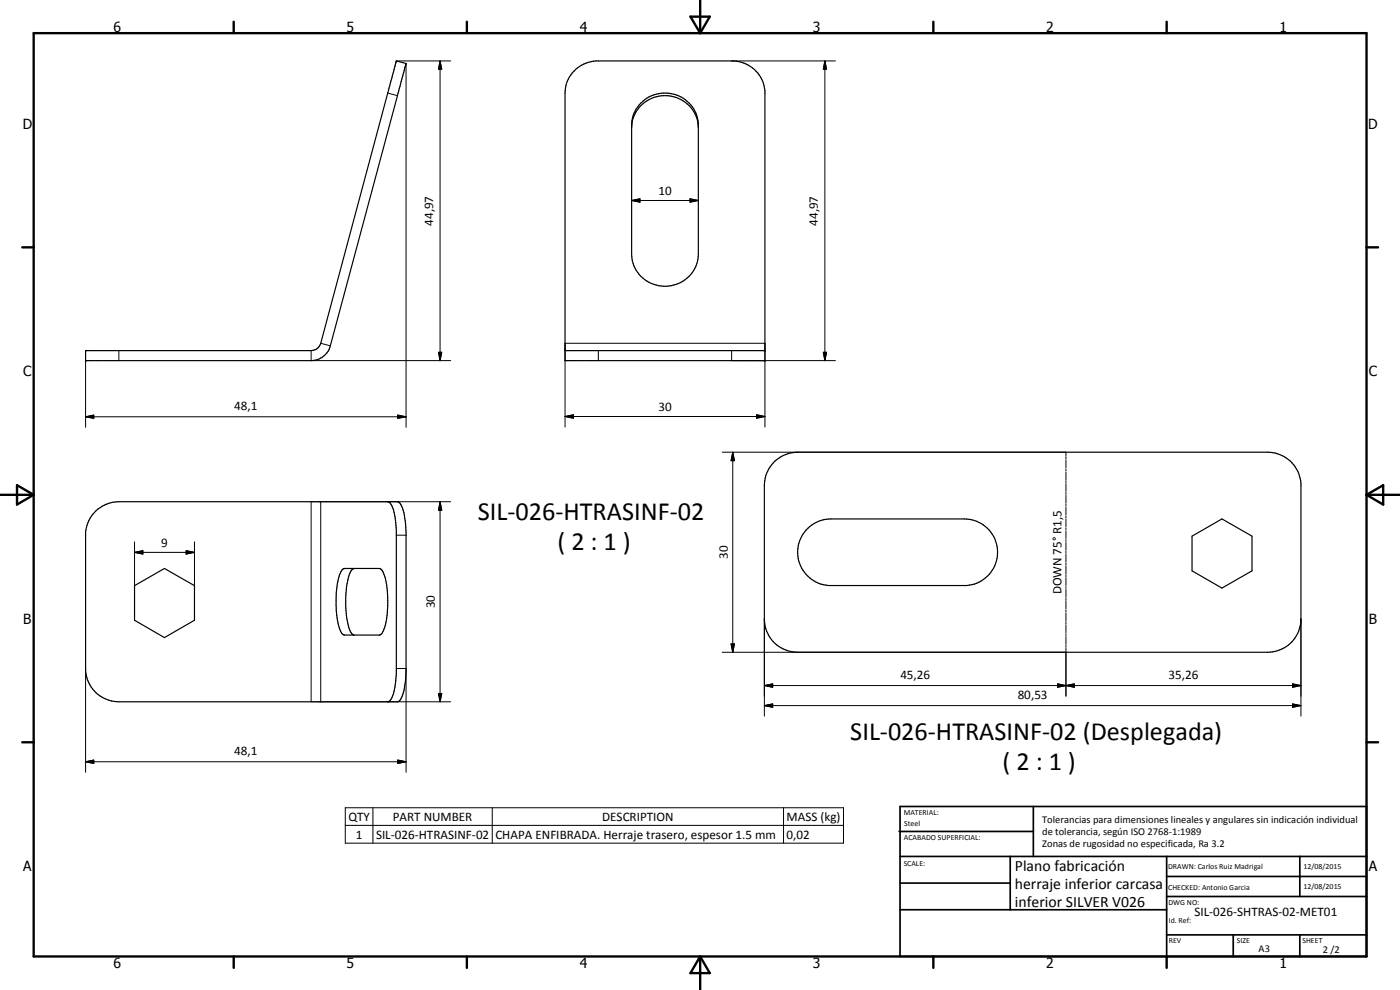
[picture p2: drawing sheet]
<svg xmlns="http://www.w3.org/2000/svg" width="420mm" height="297mm" viewBox="0 0 420 297" stroke-linecap="round" stroke-linejoin="round" font-family="sans-serif">
<g fill="none" stroke="#000" stroke-width=".35">
<path d="M121.9 19v.1M172.8 20.8a10.2 10.2 0 0 1 6-2.5h41.5a9.8 9.8 0 0 1 9.3 8.9v81h-60v-80.3a9.5 9.5 0 0 1 3.2-7.1zM189.6 38.4a10 10 0 0 1 10-9.7 10 10 0 0 1 10 9.7M192.4 30.9a10.1 10.1 0 0 1 10.8-2.3 10.1 10.1 0 0 1 6.4 9v38.6a10 10 0 0 1-10 9.7 10 10 0 0 1-10-9.7v-38.6a9.3 9.3 0 0 1 2.8-6.7zM25.7 105.2h67.7a3 3 0 0 0 2.9-2.2l22.6-84.7 3 .8-22.8 84.7a6 6 0 0 1-5.7 4.4h-67.7zM169.6 105.2h60M232.6 138.3a10.5 10.5 0 0 1 6.8-2.6h141a10.1 10.1 0 0 1 10 9.2v41.5a10 10 0 0 1-10 9.3h-141a10 10 0 0 1-10-10v-40a10 10 0 0 1 3.2-7.4zM28.9 153.2a10.5 10.5 0 0 1 6.8-2.7l83.8 .1a4.9 4.9 0 0 1 1.8 3.7l.6 5.5v41.5l-.4 4.2a8.2 8.2 0 0 1-1.7 4.8l-.5 .3h-83.6a10 10 0 0 1-10-9.3v-41.5a10.2 10.2 0 0 1 3.2-6.6zM116.4 150.5a3.3 3.3 0 0 1 1.7 2.7l.8 5.8v43.8a13.4 13.4 0 0 1-1.8 7.3l-.7 .5M242.5 158.5a9.8 9.8 0 0 1 6.9-2.8h40a10 10 0 0 1 10 9.6 10 10 0 0 1-9.3 10.4h-41.5a10 10 0 0 1-8.6-6.6 10 10 0 0 1 2.5-10.6zM40.4 175.7l8.9-5.1 9.1 5.1v10.4l-9.1 5.2-8.9-5.2zM102.8 170.8l.7-.2h10.3a3.2 3.2 0 0 1 1.8 2.8l.4 1.7a35.6 35.6 0 0 1-.3 12.1 5.5 5.5 0 0 1-1.7 3.3h-10.8a6.5 6.5 0 0 1-2-4.5l-.3-2.8v-3.8a15.6 15.6 0 0 1 1.9-8.6z"/>
<path d="M106.3 170.6a3.1 3.1 0 0 0-1.7 2.8 31.9 31.9 0 0 0-.2 13.8l.2 .5a4.1 4.1 0 0 0 1.5 2.8M357.7 160.9l9-5.2 9 5.2v10.4l-9 5.1-9-5.1z"/>
</g>
<g fill="#000">
<circle cx="118.9" cy="18.3" r=".18"/>
<circle cx="25.7" cy="108.2" r=".18"/>
<circle cx="25.7" cy="105.2" r=".18"/>
<circle cx="229.6" cy="105.2" r=".18"/>
<circle cx="229.6" cy="108.2" r=".18"/>
</g>
<g fill="none" stroke="#000" stroke-width=".3">
<path d="M118.9 18.3h16.3M121.9 19v109.2M132.1 18.3l.5 2.4h-1zM132.1 18.3v89.9M219.6 18.3h31.1M247.6 18.3l.5 2.4h-1zM247.6 18.3v89.9M116.4 27.9l2.9 .8M207.1 59.6l2.5 .6-2.5 .5zM189.6 60.2l2.5-.6v1.1zM189.6 60.2h20M25.7 108.2v20"/>
<path d="M35.7 105.2v3M93.4 105.2v3h41.8M96.3 103l2.8 .8M131.6 105.7h1l-.5 2.5zM179.6 105.2v3M219.6 105.2v3h31.1M247.1 105.7h1l-.5 2.5zM25.7 125.1l2.4-.6v1zM25.7 125.1h96.2M119.4 124.5l2.5 .6-2.5 .4zM169.6 125l2.5-.5v1zM169.6 128.1v-25.1h60v25.1"/>
<path d="M169.6 125h60M216.7 135.7h103.2v1.2M219.9 135.7l.5 2.5h-1zM219.9 135.7v60M227.1 124.5l2.5 .5-2.5 .5zM319.9 137.2v.6M319.9 138v2.4M93.4 150.5v60.1M132.1 150.5l.5 2.6h-1zM132.1 150.5v60.1M135.2 150.5h-38.9v60.1h38.9M319.9 140.7v.6"/>
<path d="M319.9 141.6v2.3M319.9 144.2v.6M319.9 145.1v2.3M319.9 147.7v.6M319.9 148.6v2.4M319.9 151.3v.6M319.9 152.2v2.3M319.9 154.8v.6M319.9 155.7v2.3M319.9 158.4v.5M319.9 159.3v2.3M40.4 165.7l2.5-.5v1z"/>
<path d="M40.4 165.7h18M40.4 162.6v13.1M55.9 165.2l2.5 .5-2.5 .5zM58.4 162.6v13.1M118.9 160.6h3M319.9 161.9v.6M319.9 162.8v2.3M319.9 165.4v.6M319.9 166.3v2.4M319.9 169v.5M319.9 169.8v2.4M319.9 172.5v.6"/>
<path d="M319.9 173.4v2.3M319.9 176v.6M319.9 176.9v2.3M319.9 179.5v.6M216.7 195.7h103.2M219.4 193.2h1l-.5 2.5zM229.4 185.7v29.2M319.9 180.4v2.4M319.9 183v.6M319.9 183.9v2.4M319.9 186.6v.6M319.9 187.5v2.3"/>
<path d="M319.9 190.1v.6M319.9 191v2.3M319.9 193.6v.6M319.9 194.5v14.4M390.4 185.7v29.2M25.7 200.6v31.1M118.9 200.6h3v31.1M131.6 208.1h1l-.5 2.5zM229.4 205.7l2.5-.5v1zM229.4 211.7l2.5-.5v1zM229.4 205.7h161M229.4 211.7h161"/>
<path d="M317.4 205.2l2.5 .5-2.5 .5zM317.4 205.2l5 1v-1l-5 1zM319.9 205.7l2.5-.5v1zM387.9 211.2l2.5 .5-2.5 .5zM387.9 205.2l2.5 .5-2.5 .5zM25.7 228.6l2.4-.6v1.1zM25.7 228.6h96.2M119.4 228l2.5 .6-2.5 .5zM103.6 242.4h149.5v10.6h-149.5zM103.6 247.6h149.5M111.9 242.4v10.6M147.7 242.4v10.6"/>
<path d="M235.2 242.4v10.6"/>
</g>
<g fill="none" stroke="#000" stroke-width=".71">
<path d="M10.1 9.9h400v277.1h-400zM70.1 6.5v3.4M140.1 6.5v3.4M207.2 5h5.8l-2.9 4.9zM210.1 0v9.9M280.1 6.5v3.4M350.1 6.5v3.4M6.7 74.2h3.4M410.1 74.2h3.5M.1 148.5h10M5.1 145.6l5 2.9-5 2.9zM410.1 148.5h10"/>
<path d="M410.1 148.5l5-2.9v5.8zM6.7 222.7h3.4M410.1 222.7h3.5M70.1 287v3.4M140.1 287v3.4M210.1 287v10M210.1 287l2.9 5h-5.8zM280.1 287v3.4M350.1 287v3.4"/>
</g>
<g fill="none" stroke="#000" stroke-width=".51">
<path d="M269.8 249.5h40.3M270.1 242h140v45h-140zM270.1 257h140M303.2 257v16M310.1 242v15M350.1 257v30M390.1 257v12M270.1 265h33.1M270.1 273h80M350.1 269h60M350.1 263h60M350.1 280.5h60"/>
<path d="M370.1 280.5v6.5M390.1 280.5v6.5"/>
</g>
<g fill="#000">
<path d="M132.1 18.3l.5 2.4h-1zM247.6 18.3l.5 2.4h-1zM189.6 60.2l2.5-.6v1.1zM207.1 59.6l2.5 .6-2.5 .5zM131.6 105.7h1l-.5 2.5zM247.1 105.7h1l-.5 2.5zM25.7 125.1l2.4-.6v1zM119.4 124.5l2.5 .6-2.5 .4zM169.6 125l2.5-.5v1zM219.9 135.7l.5 2.5h-1zM227.1 124.5l2.5 .5-2.5 .5zM132.1 150.5l.5 2.6h-1z"/>
<path d="M40.4 165.7l2.5-.5v1zM55.9 165.2l2.5 .5-2.5 .5zM219.4 193.2h1l-.5 2.5zM131.6 208.1h1l-.5 2.5zM229.4 205.7l2.5-.5v1zM229.4 211.7l2.5-.5v1zM317.4 205.2l2.5 .5-2.5 .5zM319.9 205.7l2.5-.5v1zM387.9 211.2l2.5 .5-2.5 .5zM387.9 205.2l2.5 .5-2.5 .5zM25.7 228.6l2.4-.6v1.1zM119.4 228l2.5 .6-2.5 .5z"/>
</g>
<g font-size="7.9">
<text x="143.4" y="156">SIL-026-HTRASINF-02</text>
<text x="167.3" y="165">( 2 : 1 )</text>
<text x="255.2" y="222">SIL-026-HTRASINF-02 (Desplegada)</text>
<text x="300.9" y="231">( 2 : 1 )</text>
</g>
<g font-size="4.7">
<text x="304.6" y="261.2">Plano fabricación</text>
<text x="304.6" y="266.6">herraje inferior carcasa</text>
<text x="304.6" y="272">inferior SILVER V026</text>
</g>
<g font-size="4.2">
<text x="34" y="9.6">6</text>
<text x="104" y="9.6">5</text>
<text x="174" y="9.6">4</text>
<text x="244" y="9.6">3</text>
<text x="314" y="9.6">2</text>
<text x="384" y="9.6">1</text>
<text x="6.8" y="38.7">D</text>
<text x="410.6" y="38.7">D</text>
<text x="7" y="112.9">C</text>
<text x="410.8" y="112.9">C</text>
<text x="7" y="187.1">B</text>
<text x="410.8" y="187.1">B</text>
<text x="7" y="261.4">A</text>
<text x="410.8" y="261.4">A</text>
<text x="34" y="290.4">6</text>
<text x="104" y="290.4">5</text>
<text x="174" y="290.4">4</text>
<text x="244" y="290.4">3</text>
<text x="314" y="290.4">2</text>
<text x="384" y="290.4">1</text>
</g>
<g font-size="3.9">
<text x="197.6" y="58.6">10</text>
<text x="130" y="67.7" transform="rotate(-90 130 67.7)">44,97</text>
<text x="245.5" y="67.7" transform="rotate(-90 245.5 67.7)">44,97</text>
<text x="70.3" y="123">48,1</text>
<text x="197.6" y="123.4">30</text>
<text x="48.4" y="164.2">9</text>
<text x="218.4" y="167.7" transform="rotate(-90 218.4 167.7)">30</text>
<text x="318.6" y="178.4" transform="rotate(-90 318.6 178.4)">DOWN 75° R1,5</text>
<text x="130.5" y="182.5" transform="rotate(-90 130.5 182.5)">30</text>
<text x="270.2" y="203.6">45,26</text>
<text x="350.7" y="203.6">35,26</text>
<text x="305.4" y="209.6">80,53</text>
<text x="70.3" y="226.5">48,1</text>
<text x="104.6" y="246.3">QTY</text>
<text x="106.8" y="251.6">1</text>
<text x="112.8" y="251.6">SIL-026-HTRASINF-02</text>
<text x="117.9" y="246.3">PART NUMBER</text>
<text x="148.7" y="251.6">CHAPA ENFIBRADA. Herraje trasero, espesor 1.5 mm</text>
<text x="180.7" y="246.3">DESCRIPTION</text>
<text x="236.1" y="246.4">MASS (kg)</text>
<text x="236.1" y="251.6">0,02</text>
<text x="358.5" y="275">SIL-026-SHTRAS-02-MET01</text>
</g>
<g font-size="3.1">
<text x="312.7" y="246.8">Tolerancias para dimensiones lineales y angulares sin indicación individual</text>
<text x="312.7" y="250.4">de tolerancia, según ISO 2768-1:1989</text>
<text x="312.7" y="254">Zonas de rugosidad no especificada, Ra 3.2</text>
<text x="377.7" y="285.6">A3</text>
<text x="397" y="285.9">2 /2</text>
</g>
<g font-size="2.4">
<text x="271.2" y="244.4">MATERIAL:</text>
<text x="271.3" y="252">ACABADO SUPERFICIAL:</text>
<text x="271.4" y="247.9">Steel</text>
<text x="271.2" y="259.7">SCALE:</text>
<text x="350.6" y="260.8">DRAWN: Carlos Ruiz Madrigal</text>
<text x="391.2" y="260.6">12/08/2015</text>
<text x="350.6" y="267">CHECKED: Antonio Garcia</text>
<text x="391.2" y="266.7">12/08/2015</text>
<text x="350.6" y="271.4">DWG NO:</text>
<text x="350.8" y="276.9">Id. Ref:</text>
<text x="350.8" y="282.8">REV</text>
<text x="371.2" y="282.9">SIZE</text>
<text x="390.9" y="282.9">SHEET</text>
</g>
</svg>
